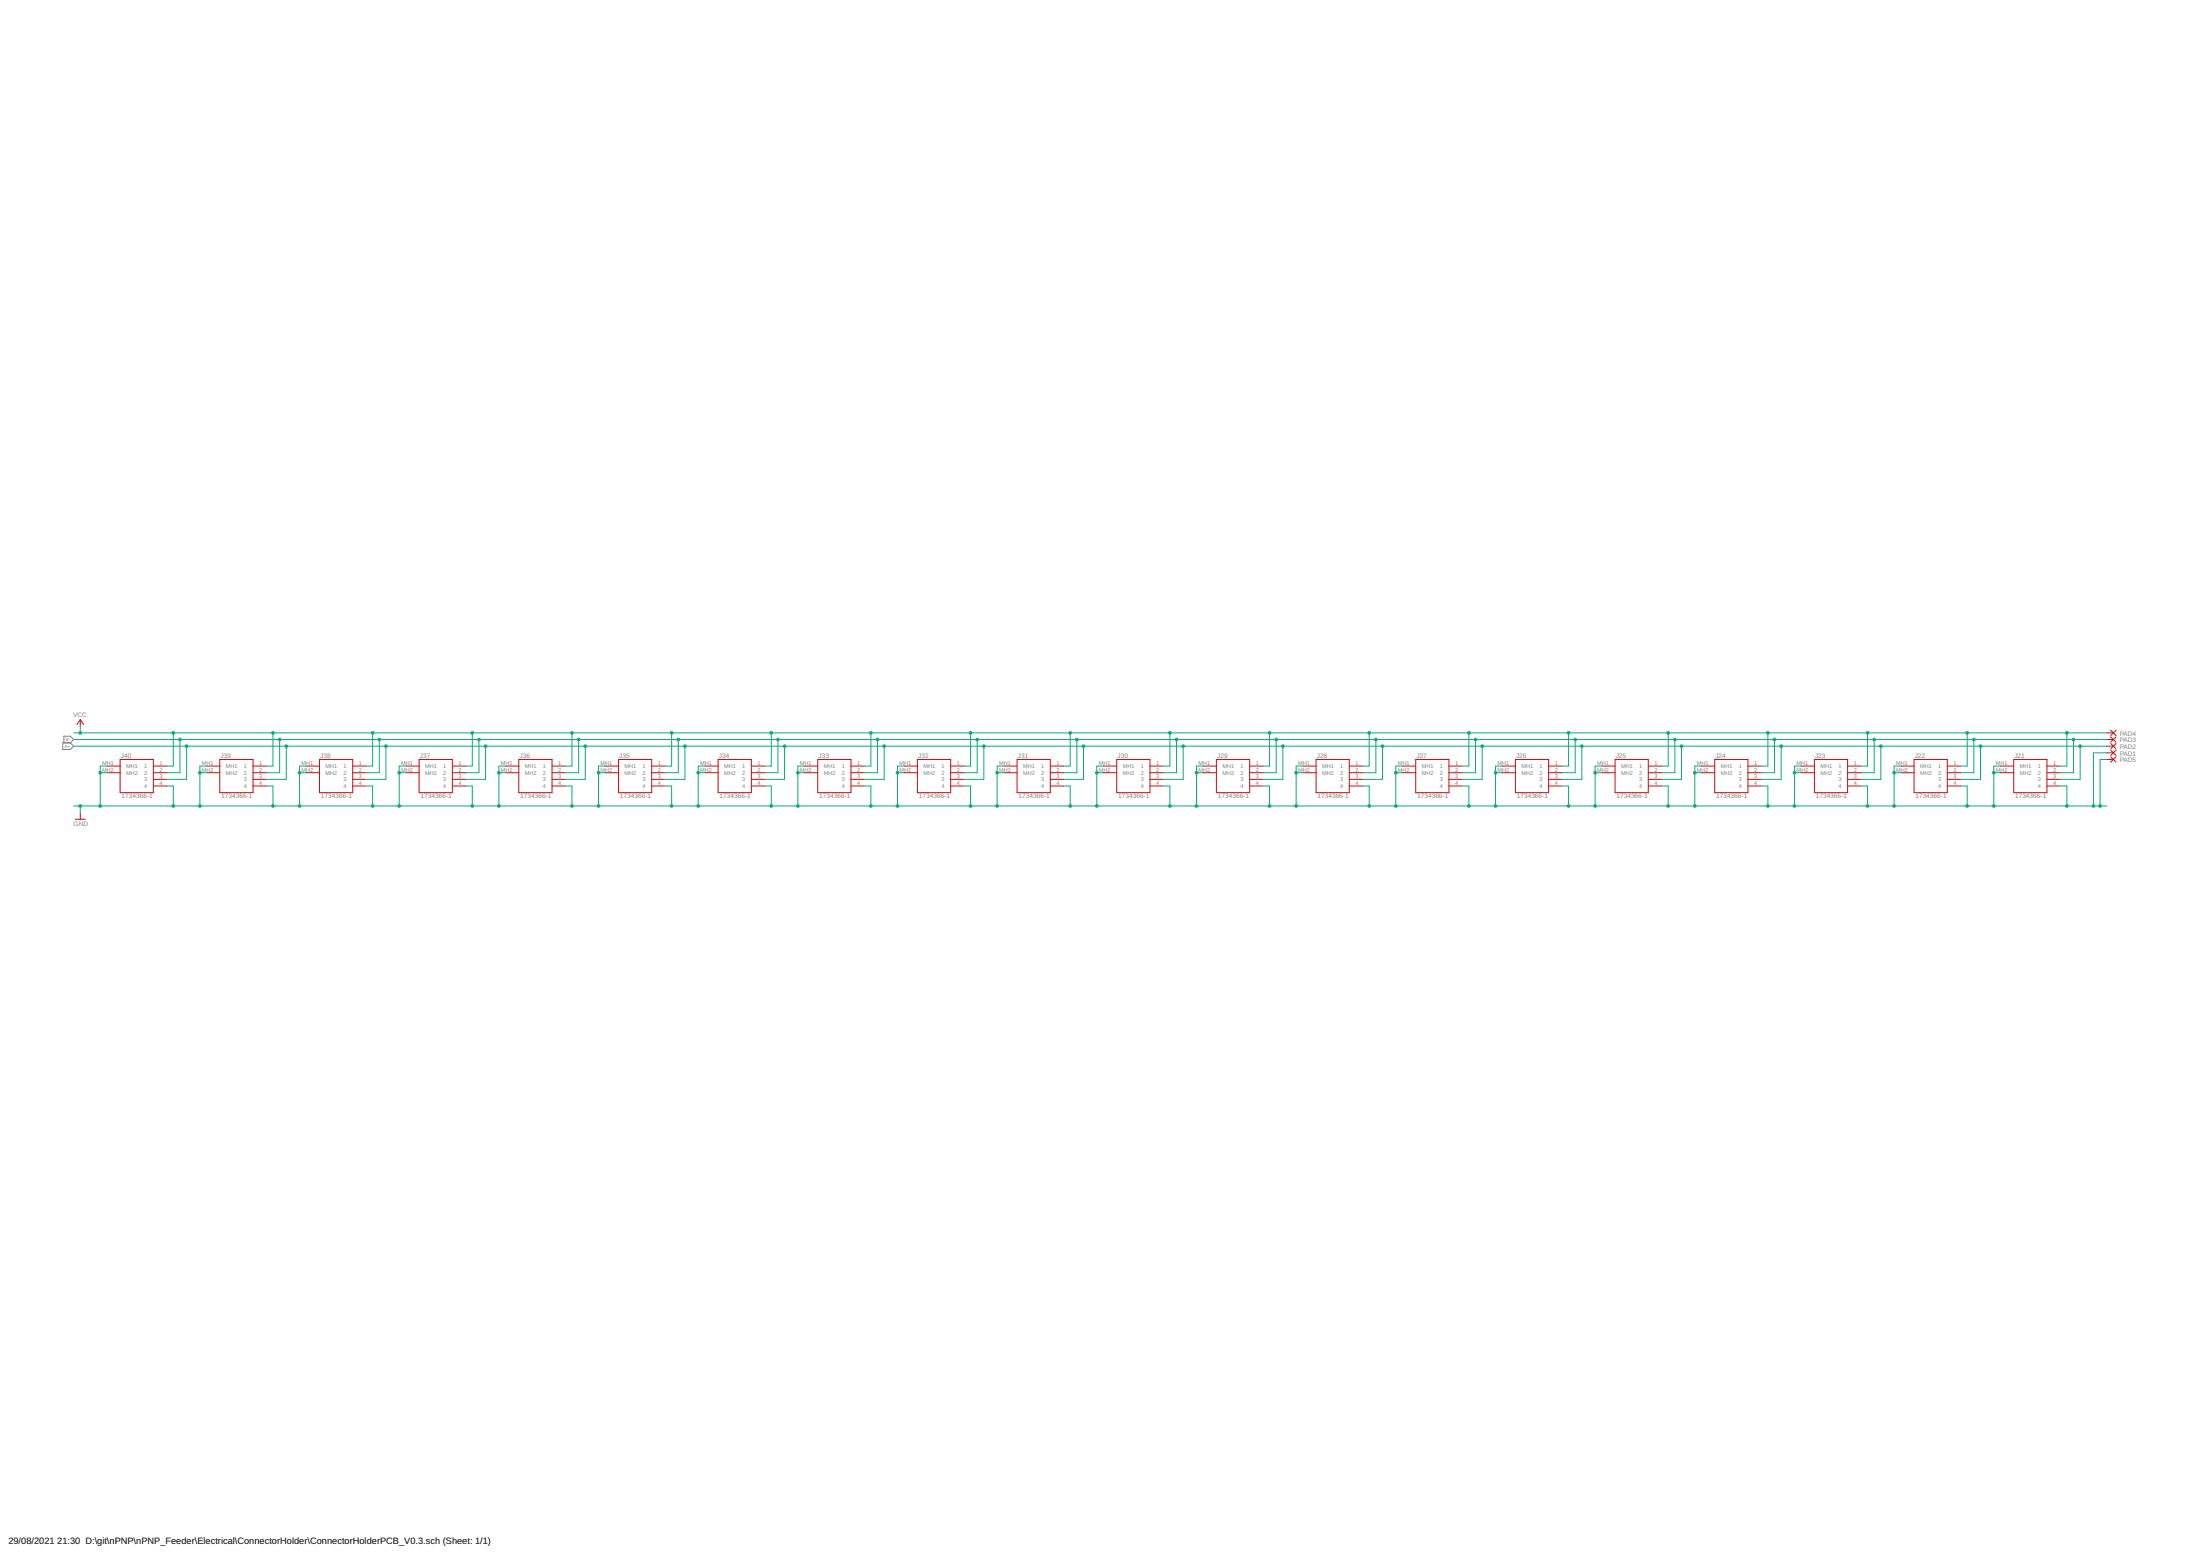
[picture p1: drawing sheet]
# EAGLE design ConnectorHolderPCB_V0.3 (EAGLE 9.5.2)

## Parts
J21  1734366-1  [17343661]
J22  1734366-1  [17343661]
J23  1734366-1  [17343661]
J24  1734366-1  [17343661]
J25  1734366-1  [17343661]
J26  1734366-1  [17343661]
J27  1734366-1  [17343661]
J28  1734366-1  [17343661]
J29  1734366-1  [17343661]
J30  1734366-1  [17343661]
J31  1734366-1  [17343661]
J32  1734366-1  [17343661]
J33  1734366-1  [17343661]
J34  1734366-1  [17343661]
J35  1734366-1  [17343661]
J36  1734366-1  [17343661]
J37  1734366-1  [17343661]
J38  1734366-1  [17343661]
J39  1734366-1  [17343661]
J40  1734366-1  [17343661]
PAD1  SMD2  [SMD1,27-2,54]
PAD2  SMD2  [SMD1,27-2,54]
PAD3  SMD2  [SMD1,27-2,54]
PAD4  SMD2  [SMD1,27-2,54]
PAD5  SMD2  [SMD1,27-2,54]

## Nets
A+: J21.3 J22.3 J23.3 J24.3 J25.3 J26.3 J27.3 J28.3 J29.3 J30.3 J31.3 J32.3 J33.3 J34.3 J35.3 J36.3 J37.3 J38.3 J39.3 J40.3 PAD2.1(P)
B-: J21.2 J22.2 J23.2 J24.2 J25.2 J26.2 J27.2 J28.2 J29.2 J30.2 J31.2 J32.2 J33.2 J34.2 J35.2 J36.2 J37.2 J38.2 J39.2 J40.2 PAD3.1(P)
GND: J21.4 J21.MH1 J21.MH2 J22.4 J22.MH1 J22.MH2 J23.4 J23.MH1 J23.MH2 J24.4 J24.MH1 J24.MH2 J25.4 J25.MH1 J25.MH2 J26.4 J26.MH1 J26.MH2 J27.4 J27.MH1 J27.MH2 J28.4 J28.MH1 J28.MH2 J29.4 J29.MH1 J29.MH2 J30.4 J30.MH1 J30.MH2 J31.4 J31.MH1 J31.MH2 J32.4 J32.MH1 J32.MH2 J33.4 J33.MH1 J33.MH2 J34.4 J34.MH1 J34.MH2 J35.4 J35.MH1 J35.MH2 J36.4 J36.MH1 J36.MH2 J37.4 J37.MH1 J37.MH2 J38.4 J38.MH1 J38.MH2 J39.4 J39.MH1 J39.MH2 J40.4 J40.MH1 J40.MH2 PAD1.1(P) PAD5.1(P)
VCC: J21.1 J22.1 J23.1 J24.1 J25.1 J26.1 J27.1 J28.1 J29.1 J30.1 J31.1 J32.1 J33.1 J34.1 J35.1 J36.1 J37.1 J38.1 J39.1 J40.1 PAD4.1(P)
